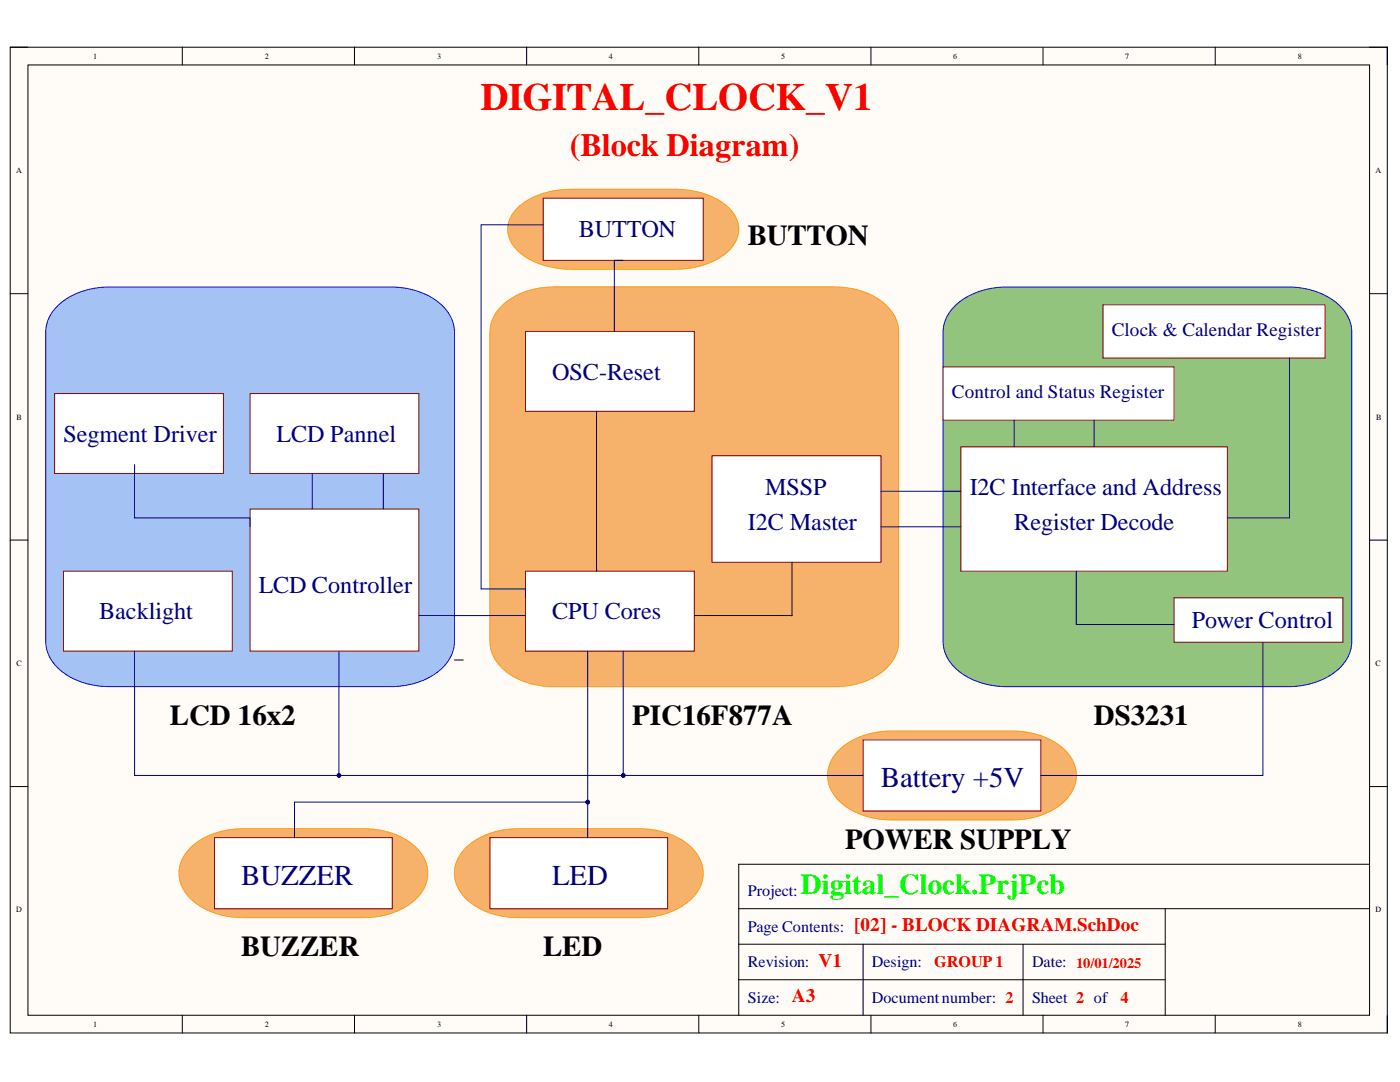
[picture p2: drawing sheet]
<svg xmlns="http://www.w3.org/2000/svg" width="279mm" height="216mm" viewBox="0 0 279 216" stroke-linecap="round" stroke-linejoin="round" font-family="sans-serif">
<path d="M2 9.4h274.9v196.7h-274.9z" fill-rule="evenodd" fill="#fffcf8"/>
<path d="M2 9.4h274.9v196.7h-274.9z" fill="none" stroke="#000" stroke-width=".2"/>
<path d="M5.6 13h267.7v189.6h-267.7z" fill-rule="evenodd" fill="#fffcf8"/>
<g fill="none" stroke="#000" stroke-width=".2">
<path d="M2 9.4h3.6M5.6 13h267.7v189.6h-267.7zM36.4 9.4v3.6M70.7 9.4v3.6M105.1 9.4v3.6M139.5 9.4v3.6M173.8 9.4v3.6M208.2 9.4v3.6M242.5 9.4v3.6M273.3 9.4h3.6v3.6M2 58.6h3.6M273.3 58.6h3.6"/>
<path d="M2 107.8h3.6M273.3 107.8h3.6M90.7 131.7h1.8M2 156.9h3.6M273.3 156.9h3.6M273.3 172.5h-125.9v30.1M147.4 181.3h125.9M147.4 188.4h85.1M147.4 195.5h85.1M172.3 188.4v14.2M204.2 188.4v14.2M232.5 181.3v21.3"/>
<path d="M36.4 202.6v3.5M70.7 202.6v3.5M105.1 202.6v3.5M139.5 202.6v3.5M173.8 202.6v3.5M208.2 202.6v3.5M242.5 202.6v3.5M276.9 202.6v3.5"/>
</g>
<path d="M11.1 61.4a14.4 14.4 0 0 1 10.8-4.1h56.1a13.9 13.9 0 0 1 11.4 5 6.9 6.9 0 0 1 1.3 4v61.7a8.4 8.4 0 0 1-4.8 7 16.3 16.3 0 0 1-7.9 2h-56.1a13.9 13.9 0 0 1-11.5-5 6.9 6.9 0 0 1-1.3-4v-61.7a7.1 7.1 0 0 1 2-4.9z" fill="#a4c2f4"/>
<path d="M11.1 61.4a14.4 14.4 0 0 1 10.8-4.1h56.1a13.9 13.9 0 0 1 11.4 5 6.9 6.9 0 0 1 1.3 4v61.7a8.4 8.4 0 0 1-4.8 7 16.3 16.3 0 0 1-7.9 2h-56.1a13.9 13.9 0 0 1-11.5-5 6.9 6.9 0 0 1-1.3-4v-61.7a7.1 7.1 0 0 1 2-4.9z" fill="none" stroke="#00f" stroke-width=".2"/>
<path d="M99.8 61.4a14.4 14.4 0 0 1 10.7-4.1h56.1a13.9 13.9 0 0 1 11.5 5 6.9 6.9 0 0 1 1.2 4v61.7a8.4 8.4 0 0 1-4.7 7 16.2 16.2 0 0 1-8 2h-56.1a13.9 13.9 0 0 1-11.4-5 6.9 6.9 0 0 1-1.3-4v-61.7a7.1 7.1 0 0 1 2-4.9z" fill="#f6b26b"/>
<path d="M99.8 61.4a14.4 14.4 0 0 1 10.7-4.1h56.1a13.9 13.9 0 0 1 11.5 5 6.9 6.9 0 0 1 1.2 4v61.7a8.4 8.4 0 0 1-4.7 7 16.2 16.2 0 0 1-8 2h-56.1a13.9 13.9 0 0 1-11.4-5 6.9 6.9 0 0 1-1.3-4v-61.7a7.1 7.1 0 0 1 2-4.9z" fill="none" stroke="#f90" stroke-width=".2"/>
<path d="M190.2 61.4a14.4 14.4 0 0 1 10.7-4.1h56.2a13.9 13.9 0 0 1 11.4 5 6.9 6.9 0 0 1 1.3 4v61.7a8.4 8.4 0 0 1-4.8 7 16.2 16.2 0 0 1-7.9 2h-56.2a13.9 13.9 0 0 1-11.4-5 6.9 6.9 0 0 1-1.3-4v-61.7a7.1 7.1 0 0 1 2-4.9z" fill="#93c47d"/>
<path d="M190.2 61.4a14.4 14.4 0 0 1 10.7-4.1h56.2a13.9 13.9 0 0 1 11.4 5 6.9 6.9 0 0 1 1.3 4v61.7a8.4 8.4 0 0 1-4.8 7 16.2 16.2 0 0 1-7.9 2h-56.2a13.9 13.9 0 0 1-11.4-5 6.9 6.9 0 0 1-1.3-4v-61.7a7.1 7.1 0 0 1 2-4.9z" fill="none" stroke="#00f" stroke-width=".2"/>
<path d="M234.3 119.3h33.7v8.9h-33.7z" fill-rule="evenodd" fill="#fff"/>
<path d="M234.3 119.3h33.7v8.9h-33.7z" fill="none" stroke="#800000" stroke-width=".2"/>
<path d="M191.8 89.2h53.1v24.8h-53.1z" fill-rule="evenodd" fill="#fff"/>
<path d="M191.8 89.2h53.1v24.8h-53.1z" fill="none" stroke="#800000" stroke-width=".2"/>
<path d="M188.2 73.2h46.1v10.7h-46.1z" fill-rule="evenodd" fill="#fff"/>
<path d="M188.2 73.2h46.1v10.7h-46.1z" fill="none" stroke="#800000" stroke-width=".2"/>
<path d="M220.1 60.8h44.4v10.6h-44.4z" fill-rule="evenodd" fill="#fff"/>
<path d="M220.1 60.8h44.4v10.6h-44.4z" fill="none" stroke="#800000" stroke-width=".2"/>
<path d="M167.1 150a14.5 14.5 0 0 1 10.8-4.1h24.2a14 14 0 0 1 11.4 4.9 6.8 6.8 0 0 1-1.5 9.5 15.3 15.3 0 0 1-9.9 3.3h-24.2a14 14 0 0 1-11.4-5 6.6 6.6 0 0 1 .6-8.6z" fill="#f6b26b"/>
<path d="M167.1 150a14.5 14.5 0 0 1 10.8-4.1h24.2a14 14 0 0 1 11.4 4.9 6.8 6.8 0 0 1-1.5 9.5 15.3 15.3 0 0 1-9.9 3.3h-24.2a14 14 0 0 1-11.4-5 6.6 6.6 0 0 1 .6-8.6z" fill="none" stroke="#f90" stroke-width=".2"/>
<path d="M142.1 90.9h33.7v21.3h-33.7z" fill-rule="evenodd" fill="#fff"/>
<path d="M142.1 90.9h33.7v21.3h-33.7z" fill="none" stroke="#800000" stroke-width=".2"/>
<path d="M104.9 114h33.7v15.9h-33.7z" fill-rule="evenodd" fill="#fff"/>
<path d="M104.9 114h33.7v15.9h-33.7z" fill="none" stroke="#800000" stroke-width=".2"/>
<path d="M104.9 66.1h33.7v16h-33.7z" fill-rule="evenodd" fill="#fff"/>
<path d="M104.9 66.1h33.7v16h-33.7z" fill="none" stroke="#800000" stroke-width=".2"/>
<path d="M49.9 101.6h33.7v28.3h-33.7z" fill-rule="evenodd" fill="#fff"/>
<path d="M49.9 101.6h33.7v28.3h-33.7z" fill="none" stroke="#800000" stroke-width=".2"/>
<path d="M49.9 78.5h33.7v16h-33.7z" fill-rule="evenodd" fill="#fff"/>
<path d="M49.9 78.5h33.7v16h-33.7z" fill="none" stroke="#800000" stroke-width=".2"/>
<path d="M10.9 78.5h33.7v16h-33.7z" fill-rule="evenodd" fill="#fff"/>
<path d="M10.9 78.5h33.7v16h-33.7z" fill="none" stroke="#800000" stroke-width=".2"/>
<path d="M119.1 82.1v31.9M158.1 112.2v10.6h-19.5" fill="none" stroke="#000" stroke-width=".2"/>
<path d="M12.7 114h33.7v15.9h-33.7z" fill-rule="evenodd" fill="#fff"/>
<path d="M12.7 114h33.7v15.9h-33.7z" fill="none" stroke="#800000" stroke-width=".2"/>
<path d="M103.6 41.2a15.9 15.9 0 0 1 10.5-3.4h20.6a15.9 15.9 0 0 1 10.4 3.4 5.7 5.7 0 0 1 0 9.1 15.9 15.9 0 0 1-10.4 3.4h-20.6a15.9 15.9 0 0 1-10.5-3.4 5.7 5.7 0 0 1 0-9.1z" fill="#f6b26b"/>
<path d="M103.6 41.2a15.9 15.9 0 0 1 10.5-3.4h20.6a15.9 15.9 0 0 1 10.4 3.4 5.7 5.7 0 0 1 0 9.1 15.9 15.9 0 0 1-10.4 3.4h-20.6a15.9 15.9 0 0 1-10.5-3.4 5.7 5.7 0 0 1 0-9.1z" fill="none" stroke="#f90" stroke-width=".2"/>
<path d="M108.4 39.5h31.9v12.4h-31.9z" fill-rule="evenodd" fill="#fff"/>
<path d="M108.4 39.5h31.9v12.4h-31.9z" fill="none" stroke="#800000" stroke-width=".2"/>
<path d="M172.3 147.6h35.4v14.2h-35.4z" fill-rule="evenodd" fill="#fff"/>
<path d="M172.3 147.6h35.4v14.2h-35.4z" fill="none" stroke="#800000" stroke-width=".2"/>
<path d="M257.4 71.4v31.9h-12.5M26.9 92.7v10.6h23v1.8M62.3 94.5v7.1M76.5 94.5v7.1M175.8 98h16M202.4 83.9v5.3M218.4 83.9v5.3M175.8 105.1h16M214.8 114v10.6h19.5M83.6 122.8h21.3M124.4 129.9v24.8h47.9M252 128.2v26.5h-44.3" fill="none" stroke="#000080" stroke-width=".2"/>
<circle cx="124.4" cy="154.7" r=".36" fill="#000080"/>
<g fill="none" stroke="#000080" stroke-width=".2">
<path d="M67.6 129.9v24.8h56.8"/>
<circle cx="124.4" cy="154.7" r=".36"/>
</g>
<circle cx="124.4" cy="154.7" r=".36" fill="#000080"/>
<circle cx="124.4" cy="154.7" r=".36" fill="none" stroke="#000080" stroke-width=".2"/>
<circle cx="67.6" cy="154.7" r=".35" fill="#000080"/>
<g fill="none" stroke="#000080" stroke-width=".2">
<path d="M26.9 129.9v24.8h40.7"/>
<circle cx="67.6" cy="154.7" r=".35"/>
</g>
<circle cx="67.6" cy="154.7" r=".35" fill="#000080"/>
<g fill="none" stroke="#000080" stroke-width=".2">
<path d="M108.4 44.9h-12.4v72.6h8.9v1.8M124.4 51.9h-1.8v14.2"/>
<circle cx="67.6" cy="154.7" r=".35"/>
</g>
<path d="M37.7 169.5a14.5 14.5 0 0 1 10.8-4.1h24.1a14 14 0 0 1 11.5 4.9 6.8 6.8 0 0 1-1.5 9.5 15.3 15.3 0 0 1-10 3.3h-24.1a14 14 0 0 1-11.5-5 6.6 6.6 0 0 1 .7-8.6z" fill="#f6b26b"/>
<path d="M37.7 169.5a14.5 14.5 0 0 1 10.8-4.1h24.1a14 14 0 0 1 11.5 4.9 6.8 6.8 0 0 1-1.5 9.5 15.3 15.3 0 0 1-10 3.3h-24.1a14 14 0 0 1-11.5-5 6.6 6.6 0 0 1 .7-8.6z" fill="none" stroke="#f90" stroke-width=".2"/>
<path d="M42.8 167.1h35.5v14.2h-35.5z" fill-rule="evenodd" fill="#fff"/>
<path d="M42.8 167.1h35.5v14.2h-35.5z" fill="none" stroke="#800000" stroke-width=".2"/>
<path d="M92.7 169.5a14.5 14.5 0 0 1 10.7-4.1h24.2a14 14 0 0 1 11.4 4.9 6.8 6.8 0 0 1-1.5 9.5 15.3 15.3 0 0 1-9.9 3.3h-24.2a14 14 0 0 1-11.4-5 6.6 6.6 0 0 1 .7-8.6z" fill="#f6b26b"/>
<path d="M92.7 169.5a14.5 14.5 0 0 1 10.7-4.1h24.2a14 14 0 0 1 11.4 4.9 6.8 6.8 0 0 1-1.5 9.5 15.3 15.3 0 0 1-9.9 3.3h-24.2a14 14 0 0 1-11.4-5 6.6 6.6 0 0 1 .7-8.6z" fill="none" stroke="#f90" stroke-width=".2"/>
<path d="M97.8 167.1h35.4v14.2h-35.4z" fill-rule="evenodd" fill="#fff"/>
<path d="M97.8 167.1h35.4v14.2h-35.4z" fill="none" stroke="#800000" stroke-width=".2"/>
<path d="M117.3 129.9v37.2" fill="none" stroke="#000080" stroke-width=".2"/>
<circle cx="117.3" cy="160" r=".36" fill="#000080"/>
<g fill="none" stroke="#000080" stroke-width=".2">
<path d="M117.3 160h-58.5v7.1"/>
<circle cx="117.3" cy="160" r=".36"/>
</g>
<circle cx="117.3" cy="160" r=".36" fill="#000080"/>
<circle cx="117.3" cy="160" r=".36" fill="none" stroke="#000080" stroke-width=".2"/>
<text font-size="7.7" fill="#f00" x="96" y="21.9">DIGITAL_CLOCK_V1</text>
<text font-size="6.4" fill="#f00" x="113.7" y="31.1">(Block Diagram)</text>
<g font-size="5.7">
<text x="149.2" y="48.9">BUTTON</text>
<text x="33.9" y="144.6">LCD 16x2</text>
<text x="126.2" y="144.6">PIC16F877A</text>
<text x="218.3" y="144.6">DS3231</text>
<text x="168.7" y="169.4">POWER SUPPLY</text>
<text x="48.1" y="190.7">BUZZER</text>
<text x="108.4" y="190.7">LED</text>
</g>
<g font-size="5.7" fill="#000080">
<text x="175.8" y="157">Battery +5V</text>
<text x="48.1" y="176.5">BUZZER</text>
<text x="110.2" y="176.5">LED</text>
</g>
<text font-size="5.7" fill="#0f0" x="159.8" y="178.3">Digital_Clock.PrjPcb</text>
<g font-size="4.8" fill="#000080">
<text x="115.5" y="47.3">BUTTON</text>
<text x="110.2" y="75.7">OSC-Reset</text>
<text x="12.7" y="88.2">Segment Driver</text>
<text x="55.2" y="88.2">LCD Pannel</text>
<text x="152.7" y="98.8">MSSP</text>
<text x="193.5" y="98.8">I2C Interface and Address</text>
<text x="149.2" y="105.8">I2C Master</text>
<text x="202.4" y="105.8">Register Decode</text>
<text x="51.7" y="118.2">LCD Controller</text>
<text x="19.8" y="123.6">Backlight</text>
<text x="110.2" y="123.6">CPU Cores</text>
<text x="237.8" y="125.3">Power Control</text>
</g>
<g font-size="3.8" fill="#000080">
<text x="221.9" y="67.1">Clock &amp; Calendar Register</text>
<text x="190" y="79.4">Control and Status Register</text>
</g>
<g font-size="3.8" fill="#f00">
<text x="170.5" y="185.8">[02] - BLOCK DIAGRAM.SchDoc</text>
<text x="163.4" y="192.9">V1</text>
<text x="158" y="200">A3</text>
</g>
<g font-size="3.2" fill="#000080">
<text x="149.2" y="178.8">Project:</text>
<text x="149.2" y="185.9">Page Contents:</text>
<text x="149.2" y="193">Revision:</text>
<text x="174" y="193">Design:</text>
<text x="206" y="193">Date: 10/01/2025</text>
<text x="149.2" y="200.1">Size:</text>
<text x="174" y="200.1">Documentnumber: 2</text>
<text x="206" y="200.1">Sheet 2 of</text>
</g>
<g font-size="3.2" fill="#f00">
<text x="186.4" y="193">GROUP 1</text>
<text x="223.6" y="200.1">4</text>
</g>
<g font-size="1.6">
<text x="18.6" y="11.8">1</text>
<text x="52.8" y="11.8">2</text>
<text x="87.3" y="11.8">3</text>
<text x="121.5" y="11.8">4</text>
<text x="155.9" y="11.8">5</text>
<text x="190.2" y="11.8">6</text>
<text x="224.6" y="11.8">7</text>
<text x="259" y="11.8">8</text>
<text x="3.2" y="34.6">A</text>
<text x="274.5" y="34.6">A</text>
<text x="3.3" y="83.8">B</text>
<text x="274.6" y="83.8">B</text>
<text x="3.3" y="132.9">C</text>
<text x="274.5" y="132.9">C</text>
<text x="3.2" y="182">D</text>
<text x="274.5" y="182">D</text>
<text x="18.6" y="204.9">1</text>
<text x="52.8" y="204.9">2</text>
<text x="87.3" y="204.9">3</text>
<text x="121.5" y="204.9">4</text>
<text x="155.9" y="204.9">5</text>
<text x="190.2" y="204.9">6</text>
<text x="224.6" y="204.9">7</text>
<text x="259" y="204.9">8</text>
</g>
</svg>
